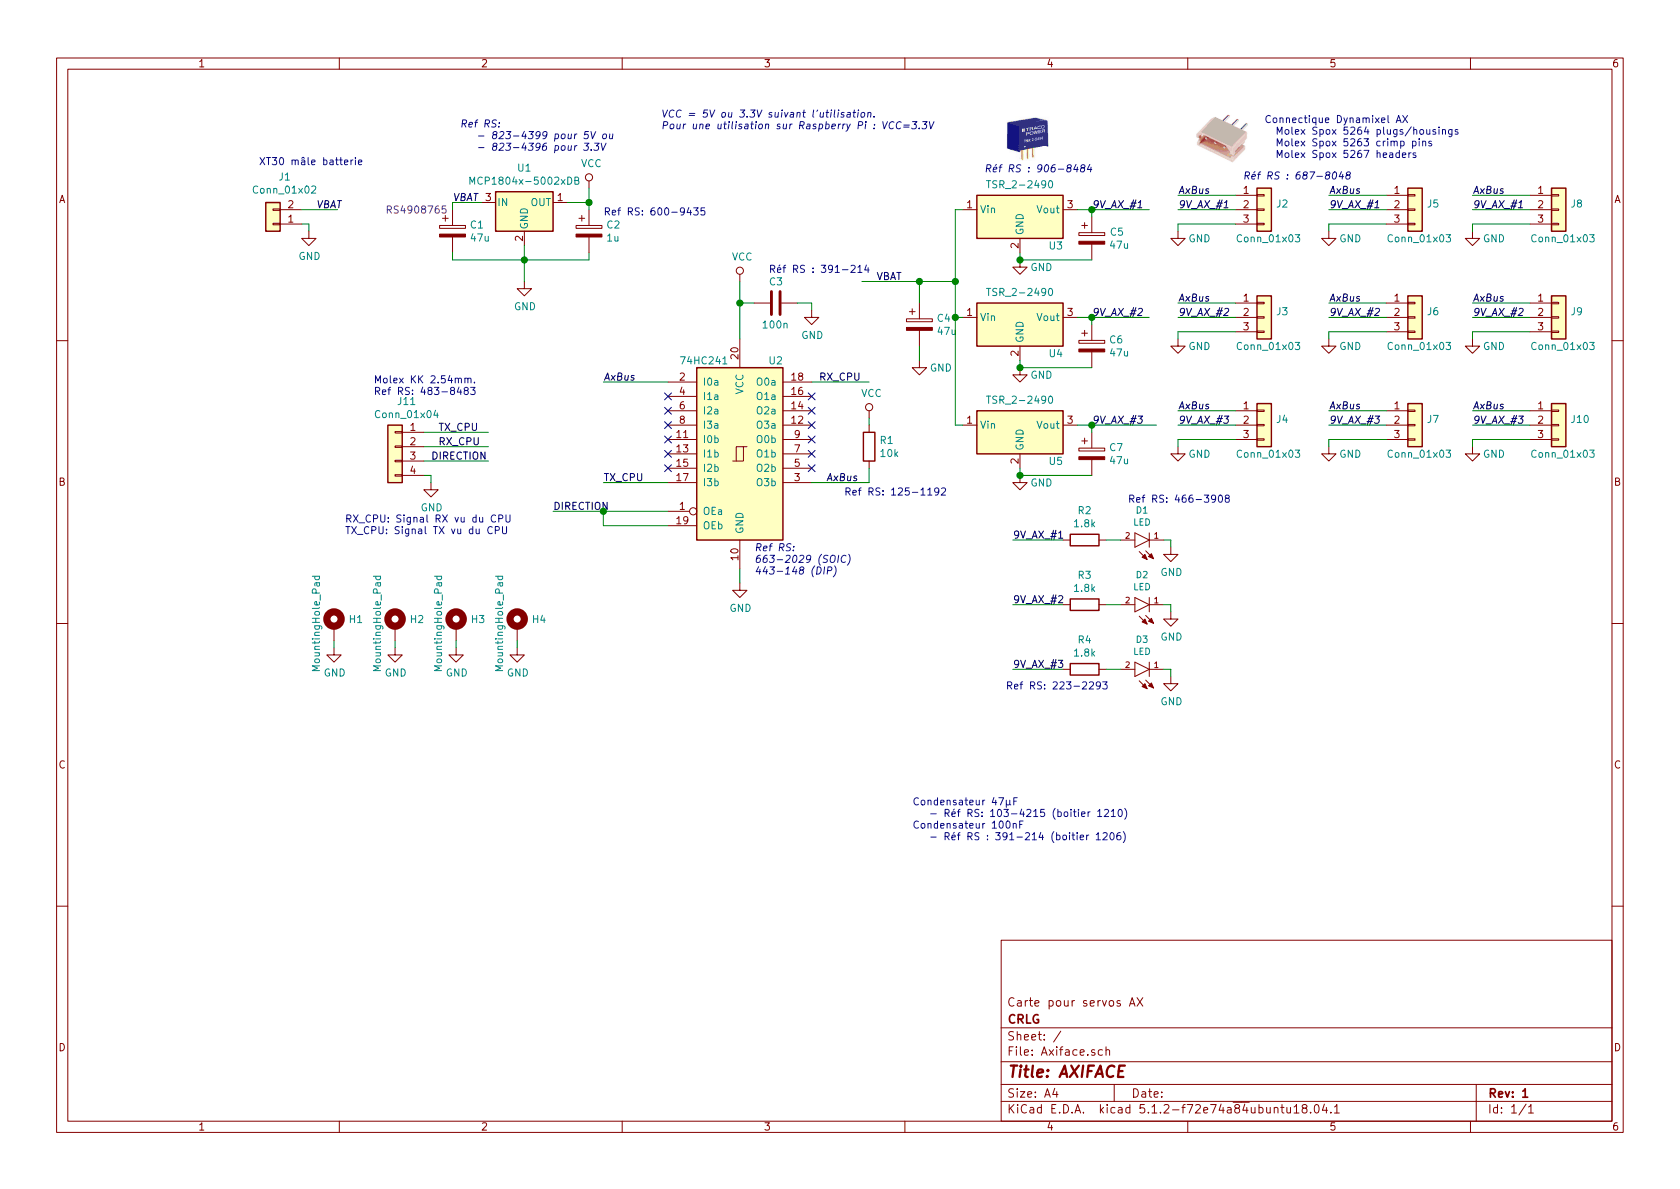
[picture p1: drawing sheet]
EESchema Schematic File Version 4
LIBS:Axiface-cache
EELAYER 29 0
EELAYER END
$Descr A4 11693 8268
encoding utf-8
Sheet 1 1
Title "AXIFACE"
Date ""
Rev "1"
Comp "CRLG"
Comment1 "Carte pour servos AX"
Comment2 ""
Comment3 ""
Comment4 ""
$EndDescr
$Comp
L CRLG_Logic:74HC241 U2
U 1 1
P 5150 3150
F 0 "U2" H 5400 3800 50  0000 C CNN
F 1 "74HC241" H 4900 3800 50  0000 C CNN
F 2 "Package_SO:SOIC-20W_7.5x12.8mm_P1.27mm" H 5150 3150 50  0001 C CNN
F 3 "" H 5150 3150 50  0001 C CNN
	1    5150 3150
	1    0    0    -1  
$EndComp
$Comp
L CRLG-Passive:C C3
U 1 1
P 5400 2100
F 0 "C3" V 5250 2050 50  0000 L CNN
F 1 "100n" V 5550 2000 50  0000 L CNN
F 2 "Capacitor_SMD:C_1206_3216Metric" H 5438 1950 50  0001 C CNN
F 3 "" H 5400 2100 50  0001 C CNN
	1    5400 2100
	0    1    1    0   
$EndComp
$Comp
L CRLG_Regulators:MCP1804x-5002xDB U1
U 1 1
P 3650 1400
F 0 "U1" H 3650 1642 50  0000 C CNN
F 1 "MCP1804x-5002xDB" H 3650 1551 50  0000 C CNN
F 2 "Package_TO_SOT_SMD:SOT-223-3_TabPin2" H 3650 1600 50  0001 C CNN
F 3 "http://ww1.microchip.com/downloads/en/DeviceDoc/20002200D.pdf" H 3650 1400 50  0001 C CNN
	1    3650 1400
	1    0    0    -1  
$EndComp
$Comp
L power:VCC #PWR0101
U 1 1
P 4100 1300
F 0 "#PWR0101" H 4100 1150 50  0001 C CNN
F 1 "VCC" H 4117 1473 50  0000 C CNN
F 2 "" H 4100 1300 50  0001 C CNN
F 3 "" H 4100 1300 50  0001 C CNN
	1    4100 1300
	1    0    0    -1  
$EndComp
Wire Wire Line
	3950 1400 4100 1400
Wire Wire Line
	4100 1400 4100 1300
$Comp
L power:VCC #PWR0102
U 1 1
P 5150 1950
F 0 "#PWR0102" H 5150 1800 50  0001 C CNN
F 1 "VCC" H 5167 2123 50  0000 C CNN
F 2 "" H 5150 1950 50  0001 C CNN
F 3 "" H 5150 1950 50  0001 C CNN
	1    5150 1950
	1    0    0    -1  
$EndComp
Wire Wire Line
	5150 2350 5150 2100
$Comp
L power:GND #PWR0103
U 1 1
P 5650 2150
F 0 "#PWR0103" H 5650 1900 50  0001 C CNN
F 1 "GND" H 5655 1977 50  0000 C CNN
F 2 "" H 5650 2150 50  0001 C CNN
F 3 "" H 5650 2150 50  0001 C CNN
	1    5650 2150
	1    0    0    -1  
$EndComp
Wire Wire Line
	5250 2100 5150 2100
Connection ~ 5150 2100
Wire Wire Line
	5150 2100 5150 1950
Wire Wire Line
	5550 2100 5650 2100
Wire Wire Line
	5650 2100 5650 2150
$Comp
L power:GND #PWR0104
U 1 1
P 3650 1950
F 0 "#PWR0104" H 3650 1700 50  0001 C CNN
F 1 "GND" H 3655 1777 50  0000 C CNN
F 2 "" H 3650 1950 50  0001 C CNN
F 3 "" H 3650 1950 50  0001 C CNN
	1    3650 1950
	1    0    0    -1  
$EndComp
$Comp
L CRLG-Passive:CP C2
U 1 1
P 4100 1600
F 0 "C2" H 4218 1646 50  0000 L CNN
F 1 "1u" H 4218 1555 50  0000 L CNN
F 2 "Capacitor_SMD:C_1206_3216Metric" H 4138 1450 50  0001 C CNN
F 3 "" H 4100 1600 50  0001 C CNN
	1    4100 1600
	1    0    0    -1  
$EndComp
$Comp
L CRLG-Passive:CP C1
U 1 1
P 3150 1600
F 0 "C1" H 3268 1646 50  0000 L CNN
F 1 "47u" H 3268 1555 50  0000 L CNN
F 2 "Capacitor_SMD:C_1210_3225Metric" H 3188 1450 50  0001 C CNN
F 3 "" H 3150 1600 50  0001 C CNN
F 4 "RS4908765" H 2900 1750 50  0000 C CNN "Supplier & Ref"
	1    3150 1600
	1    0    0    -1  
$EndComp
Wire Wire Line
	4100 1450 4100 1400
Connection ~ 4100 1400
Wire Wire Line
	3150 1450 3150 1400
Wire Wire Line
	3150 1400 3350 1400
Wire Wire Line
	3650 1700 3650 1800
Wire Wire Line
	3150 1750 3150 1800
Wire Wire Line
	3150 1800 3650 1800
Connection ~ 3650 1800
Wire Wire Line
	3650 1800 3650 1950
Wire Wire Line
	3650 1800 4100 1800
Wire Wire Line
	4100 1800 4100 1750
$Comp
L power:GND #PWR0105
U 1 1
P 5150 4050
F 0 "#PWR0105" H 5150 3800 50  0001 C CNN
F 1 "GND" H 5155 3877 50  0000 C CNN
F 2 "" H 5150 4050 50  0001 C CNN
F 3 "" H 5150 4050 50  0001 C CNN
	1    5150 4050
	1    0    0    -1  
$EndComp
Wire Wire Line
	5150 4050 5150 3950
NoConn ~ 4650 2750
NoConn ~ 4650 2850
NoConn ~ 4650 2950
NoConn ~ 4650 3050
NoConn ~ 4650 3150
NoConn ~ 4650 3250
NoConn ~ 5650 3250
NoConn ~ 5650 3150
NoConn ~ 5650 3050
NoConn ~ 5650 2950
NoConn ~ 5650 2850
$Comp
L CRLG-Connectors:Conn_01x02 J1
U 1 1
P 1900 1550
F 0 "J1" H 1818 1225 50  0000 C CNN
F 1 "Conn_01x02" H 1818 1316 50  0000 C CNN
F 2 "XT30:AMASS_XT30UPB-F_1x02_P5.0mm_Vertical" H 1900 1550 50  0001 C CNN
F 3 "" H 1900 1550 50  0001 C CNN
	1    1900 1550
	-1   0    0    1   
$EndComp
Text Notes 1800 1150 0    50   ~ 0
XT30 mâle batterie
Text Notes 3200 1050 0    50   Italic 0
Ref RS:  \n   - 823-4399 pour 5V ou\n   - 823-4396 pour 3.3V\n
Text Notes 5250 4000 0    50   Italic 0
Ref RS: \n663-2029 (SOIC) \n443-148 (DIP)
$Comp
L power:GND #PWR0106
U 1 1
P 2150 1600
F 0 "#PWR0106" H 2150 1350 50  0001 C CNN
F 1 "GND" H 2155 1427 50  0000 C CNN
F 2 "" H 2150 1600 50  0001 C CNN
F 3 "" H 2150 1600 50  0001 C CNN
	1    2150 1600
	1    0    0    -1  
$EndComp
Wire Wire Line
	2100 1550 2150 1550
Wire Wire Line
	2150 1550 2150 1600
Wire Wire Line
	2100 1450 2350 1450
Text Label 2200 1450 0    50   Italic 0
VBAT
Text Label 3150 1400 0    50   Italic 0
VBAT
$Comp
L CRLG_Regulators:TSR_2-2490 U3
U 1 1
P 7100 1550
F 0 "U3" H 7350 1400 50  0000 C CNN
F 1 "TSR_2-2490" H 7100 1826 50  0000 C CNN
F 2 "Convert_DCDC:Converter_DCDC_TRACO_TSR-2_THT" H 7100 1400 50  0001 L CIN
F 3 "http://www.tracopower.com/products/tsr1.pdf" H 7100 1550 50  0001 C CNN
	1    7100 1550
	1    0    0    -1  
$EndComp
$Comp
L CRLG_Regulators:TSR_2-2490 U4
U 1 1
P 7100 2300
F 0 "U4" H 7350 2150 50  0000 C CNN
F 1 "TSR_2-2490" H 7100 2576 50  0000 C CNN
F 2 "Convert_DCDC:Converter_DCDC_TRACO_TSR-2_THT" H 7100 2150 50  0001 L CIN
F 3 "http://www.tracopower.com/products/tsr1.pdf" H 7100 2300 50  0001 C CNN
	1    7100 2300
	1    0    0    -1  
$EndComp
$Comp
L CRLG_Regulators:TSR_2-2490 U5
U 1 1
P 7100 3050
F 0 "U5" H 7350 2900 50  0000 C CNN
F 1 "TSR_2-2490" H 7100 3326 50  0000 C CNN
F 2 "Convert_DCDC:Converter_DCDC_TRACO_TSR-2_THT" H 7100 2900 50  0001 L CIN
F 3 "http://www.tracopower.com/products/tsr1.pdf" H 7100 3050 50  0001 C CNN
	1    7100 3050
	1    0    0    -1  
$EndComp
$Comp
L power:GND #PWR0107
U 1 1
P 7100 1800
F 0 "#PWR0107" H 7100 1550 50  0001 C CNN
F 1 "GND" H 7250 1750 50  0000 C CNN
F 2 "" H 7100 1800 50  0001 C CNN
F 3 "" H 7100 1800 50  0001 C CNN
	1    7100 1800
	1    0    0    -1  
$EndComp
Wire Wire Line
	7100 1750 7100 1800
$Comp
L power:GND #PWR0108
U 1 1
P 7100 2550
F 0 "#PWR0108" H 7100 2300 50  0001 C CNN
F 1 "GND" H 7250 2500 50  0000 C CNN
F 2 "" H 7100 2550 50  0001 C CNN
F 3 "" H 7100 2550 50  0001 C CNN
	1    7100 2550
	1    0    0    -1  
$EndComp
$Comp
L power:GND #PWR0109
U 1 1
P 7100 3300
F 0 "#PWR0109" H 7100 3050 50  0001 C CNN
F 1 "GND" H 7250 3250 50  0000 C CNN
F 2 "" H 7100 3300 50  0001 C CNN
F 3 "" H 7100 3300 50  0001 C CNN
	1    7100 3300
	1    0    0    -1  
$EndComp
Wire Wire Line
	7100 2500 7100 2550
Wire Wire Line
	7100 3300 7100 3250
$Comp
L CRLG-Passive:CP C4
U 1 1
P 6400 2250
F 0 "C4" H 6518 2296 50  0000 L CNN
F 1 "47u" H 6518 2205 50  0000 L CNN
F 2 "Capacitor_SMD:C_1210_3225Metric" H 6438 2100 50  0001 C CNN
F 3 "" H 6400 2250 50  0001 C CNN
F 4 "RS4908765" H 6400 2250 50  0001 C CNN "Supplier & Ref"
	1    6400 2250
	1    0    0    -1  
$EndComp
Wire Wire Line
	6400 2100 6400 1950
$Comp
L power:GND #PWR0110
U 1 1
P 6400 2500
F 0 "#PWR0110" H 6400 2250 50  0001 C CNN
F 1 "GND" H 6550 2450 50  0000 C CNN
F 2 "" H 6400 2500 50  0001 C CNN
F 3 "" H 6400 2500 50  0001 C CNN
	1    6400 2500
	1    0    0    -1  
$EndComp
Wire Wire Line
	6400 2500 6400 2400
$Comp
L CRLG-Passive:R R1
U 1 1
P 6050 3100
F 0 "R1" H 6120 3146 50  0000 L CNN
F 1 "10k" H 6120 3055 50  0000 L CNN
F 2 "Resistor_SMD:R_1206_3216Metric" V 5980 3100 50  0001 C CNN
F 3 "~" H 6050 3100 50  0001 C CNN
	1    6050 3100
	1    0    0    -1  
$EndComp
Wire Wire Line
	5650 3350 6050 3350
Wire Wire Line
	4650 2650 4200 2650
Text Label 5750 3350 0    50   Italic 0
AxBus
Text Label 4200 2650 0    50   Italic 0
AxBus
Text Notes 4600 900  0    50   Italic 0
VCC = 5V ou 3.3V suivant l'utilisation.\nPour une utilisation sur Raspberry Pi : VCC=3.3V
Wire Wire Line
	6050 3250 6050 3350
$Comp
L power:VCC #PWR0111
U 1 1
P 6050 2900
F 0 "#PWR0111" H 6050 2750 50  0001 C CNN
F 1 "VCC" H 6067 3073 50  0000 C CNN
F 2 "" H 6050 2900 50  0001 C CNN
F 3 "" H 6050 2900 50  0001 C CNN
	1    6050 2900
	1    0    0    -1  
$EndComp
Wire Wire Line
	6050 2900 6050 2950
Wire Wire Line
	5650 2650 6050 2650
Wire Wire Line
	4650 3550 4200 3550
Wire Wire Line
	4650 3650 4200 3650
Wire Wire Line
	4650 3350 4200 3350
Text Notes 8800 1100 0    50   ~ 0
Connectique Dynamixel AX\n  Molex Spox 5264 plugs/housings\n  Molex Spox 5263 crimp pins\n  Molex Spox 5267 headers
Text Notes 8650 1250 0    50   Italic 0
Réf RS : 687-8048
$Comp
L CRLG-Connectors:Conn_01x03 J2
U 1 1
P 8800 1450
F 0 "J2" H 8880 1492 50  0000 L CNN
F 1 "Conn_01x03" H 8600 1250 50  0000 L CNN
F 2 "Dynamixel_AX:Molex_SPOX_5267-03A_1x03_P2.50mm_Vertical" H 8800 1450 50  0001 C CNN
F 3 "" H 8800 1450 50  0001 C CNN
	1    8800 1450
	1    0    0    -1  
$EndComp
Wire Wire Line
	7500 1450 7600 1450
Text Label 7600 1450 0    50   Italic 0
9V_AX_#1
Wire Wire Line
	7500 2200 7600 2200
Wire Wire Line
	7500 2950 7600 2950
$Comp
L CRLG-Connectors:Conn_01x03 J5
U 1 1
P 9850 1450
F 0 "J5" H 9930 1492 50  0000 L CNN
F 1 "Conn_01x03" H 9650 1250 50  0000 L CNN
F 2 "Dynamixel_AX:Molex_SPOX_5267-03A_1x03_P2.50mm_Vertical" H 9850 1450 50  0001 C CNN
F 3 "" H 9850 1450 50  0001 C CNN
	1    9850 1450
	1    0    0    -1  
$EndComp
$Comp
L CRLG-Connectors:Conn_01x03 J8
U 1 1
P 10850 1450
F 0 "J8" H 10930 1492 50  0000 L CNN
F 1 "Conn_01x03" H 10650 1250 50  0000 L CNN
F 2 "Dynamixel_AX:Molex_SPOX_5267-03A_1x03_P2.50mm_Vertical" H 10850 1450 50  0001 C CNN
F 3 "" H 10850 1450 50  0001 C CNN
	1    10850 1450
	1    0    0    -1  
$EndComp
$Comp
L CRLG-Connectors:Conn_01x03 J3
U 1 1
P 8800 2200
F 0 "J3" H 8880 2242 50  0000 L CNN
F 1 "Conn_01x03" H 8600 2000 50  0000 L CNN
F 2 "Dynamixel_AX:Molex_SPOX_5267-03A_1x03_P2.50mm_Vertical" H 8800 2200 50  0001 C CNN
F 3 "" H 8800 2200 50  0001 C CNN
	1    8800 2200
	1    0    0    -1  
$EndComp
$Comp
L CRLG-Connectors:Conn_01x03 J6
U 1 1
P 9850 2200
F 0 "J6" H 9930 2242 50  0000 L CNN
F 1 "Conn_01x03" H 9650 2000 50  0000 L CNN
F 2 "Dynamixel_AX:Molex_SPOX_5267-03A_1x03_P2.50mm_Vertical" H 9850 2200 50  0001 C CNN
F 3 "" H 9850 2200 50  0001 C CNN
	1    9850 2200
	1    0    0    -1  
$EndComp
$Comp
L CRLG-Connectors:Conn_01x03 J9
U 1 1
P 10850 2200
F 0 "J9" H 10930 2242 50  0000 L CNN
F 1 "Conn_01x03" H 10650 2000 50  0000 L CNN
F 2 "Dynamixel_AX:Molex_SPOX_5267-03A_1x03_P2.50mm_Vertical" H 10850 2200 50  0001 C CNN
F 3 "" H 10850 2200 50  0001 C CNN
	1    10850 2200
	1    0    0    -1  
$EndComp
$Comp
L CRLG-Connectors:Conn_01x03 J4
U 1 1
P 8800 2950
F 0 "J4" H 8880 2992 50  0000 L CNN
F 1 "Conn_01x03" H 8600 2750 50  0000 L CNN
F 2 "Dynamixel_AX:Molex_SPOX_5267-03A_1x03_P2.50mm_Vertical" H 8800 2950 50  0001 C CNN
F 3 "" H 8800 2950 50  0001 C CNN
	1    8800 2950
	1    0    0    -1  
$EndComp
$Comp
L CRLG-Connectors:Conn_01x03 J7
U 1 1
P 9850 2950
F 0 "J7" H 9930 2992 50  0000 L CNN
F 1 "Conn_01x03" H 9650 2750 50  0000 L CNN
F 2 "Dynamixel_AX:Molex_SPOX_5267-03A_1x03_P2.50mm_Vertical" H 9850 2950 50  0001 C CNN
F 3 "" H 9850 2950 50  0001 C CNN
	1    9850 2950
	1    0    0    -1  
$EndComp
$Comp
L CRLG-Connectors:Conn_01x03 J10
U 1 1
P 10850 2950
F 0 "J10" H 10930 2992 50  0000 L CNN
F 1 "Conn_01x03" H 10650 2750 50  0000 L CNN
F 2 "Dynamixel_AX:Molex_SPOX_5267-03A_1x03_P2.50mm_Vertical" H 10850 2950 50  0001 C CNN
F 3 "" H 10850 2950 50  0001 C CNN
	1    10850 2950
	1    0    0    -1  
$EndComp
Text Label 7600 2200 0    50   Italic 0
9V_AX_#2
Text Label 7600 2950 0    50   Italic 0
9V_AX_#3
Text Notes 6850 1200 0    50   Italic 0
Réf RS : 906-8484
$Comp
L CRLG-Passive:CP C5
U 1 1
P 7600 1650
F 0 "C5" H 7718 1696 50  0000 L CNN
F 1 "47u" H 7718 1605 50  0000 L CNN
F 2 "Capacitor_SMD:C_1210_3225Metric" H 7638 1500 50  0001 C CNN
F 3 "" H 7600 1650 50  0001 C CNN
F 4 "RS4908765" H 7600 1650 50  0001 C CNN "Supplier & Ref"
	1    7600 1650
	1    0    0    -1  
$EndComp
$Comp
L CRLG-Passive:CP C6
U 1 1
P 7600 2400
F 0 "C6" H 7718 2446 50  0000 L CNN
F 1 "47u" H 7718 2355 50  0000 L CNN
F 2 "Capacitor_SMD:C_1210_3225Metric" H 7638 2250 50  0001 C CNN
F 3 "" H 7600 2400 50  0001 C CNN
F 4 "RS4908765" H 7600 2400 50  0001 C CNN "Supplier & Ref"
	1    7600 2400
	1    0    0    -1  
$EndComp
$Comp
L CRLG-Passive:CP C7
U 1 1
P 7600 3150
F 0 "C7" H 7718 3196 50  0000 L CNN
F 1 "47u" H 7718 3105 50  0000 L CNN
F 2 "Capacitor_SMD:C_1210_3225Metric" H 7638 3000 50  0001 C CNN
F 3 "" H 7600 3150 50  0001 C CNN
F 4 "RS4908765" H 7600 3150 50  0001 C CNN "Supplier & Ref"
	1    7600 3150
	1    0    0    -1  
$EndComp
Wire Wire Line
	7600 1800 7100 1800
Connection ~ 7100 1800
Wire Wire Line
	7600 2550 7100 2550
Connection ~ 7100 2550
Wire Wire Line
	7600 3300 7100 3300
Connection ~ 7100 3300
Wire Wire Line
	7600 3000 7600 2950
Connection ~ 7600 2950
Wire Wire Line
	7600 2950 8050 2950
Wire Wire Line
	7600 2250 7600 2200
Connection ~ 7600 2200
Wire Wire Line
	7600 2200 8000 2200
Wire Wire Line
	7600 1500 7600 1450
Connection ~ 7600 1450
Wire Wire Line
	7600 1450 8000 1450
$Comp
L CRLG-Passive:R R2
U 1 1
P 7550 3750
F 0 "R2" V 7343 3750 50  0000 C CNN
F 1 "1.8k" V 7434 3750 50  0000 C CNN
F 2 "Resistor_SMD:R_1206_3216Metric" V 7480 3750 50  0001 C CNN
F 3 "~" H 7550 3750 50  0001 C CNN
	1    7550 3750
	0    1    1    0   
$EndComp
Wire Wire Line
	7400 3750 7050 3750
Text Label 7050 3750 0    50   ~ 0
9V_AX_#1
$Comp
L power:GND #PWR0112
U 1 1
P 8150 3800
F 0 "#PWR0112" H 8150 3550 50  0001 C CNN
F 1 "GND" H 8155 3627 50  0000 C CNN
F 2 "" H 8150 3800 50  0001 C CNN
F 3 "" H 8150 3800 50  0001 C CNN
	1    8150 3800
	1    0    0    -1  
$EndComp
Wire Wire Line
	8150 3750 8150 3800
$Comp
L CRLG-Passive:R R3
U 1 1
P 7550 4200
F 0 "R3" V 7343 4200 50  0000 C CNN
F 1 "1.8k" V 7434 4200 50  0000 C CNN
F 2 "Resistor_SMD:R_1206_3216Metric" V 7480 4200 50  0001 C CNN
F 3 "~" H 7550 4200 50  0001 C CNN
	1    7550 4200
	0    1    1    0   
$EndComp
Wire Wire Line
	7400 4200 7050 4200
Text Label 7050 4200 0    50   ~ 0
9V_AX_#2
$Comp
L power:GND #PWR0113
U 1 1
P 8150 4250
F 0 "#PWR0113" H 8150 4000 50  0001 C CNN
F 1 "GND" H 8155 4077 50  0000 C CNN
F 2 "" H 8150 4250 50  0001 C CNN
F 3 "" H 8150 4250 50  0001 C CNN
	1    8150 4250
	1    0    0    -1  
$EndComp
Wire Wire Line
	8150 4200 8150 4250
$Comp
L CRLG-Passive:R R4
U 1 1
P 7550 4650
F 0 "R4" V 7343 4650 50  0000 C CNN
F 1 "1.8k" V 7434 4650 50  0000 C CNN
F 2 "Resistor_SMD:R_1206_3216Metric" V 7480 4650 50  0001 C CNN
F 3 "~" H 7550 4650 50  0001 C CNN
	1    7550 4650
	0    1    1    0   
$EndComp
Wire Wire Line
	7400 4650 7050 4650
Text Label 7050 4650 0    50   ~ 0
9V_AX_#3
$Comp
L power:GND #PWR0114
U 1 1
P 8150 4700
F 0 "#PWR0114" H 8150 4450 50  0001 C CNN
F 1 "GND" H 8155 4527 50  0000 C CNN
F 2 "" H 8150 4700 50  0001 C CNN
F 3 "" H 8150 4700 50  0001 C CNN
	1    8150 4700
	1    0    0    -1  
$EndComp
Wire Wire Line
	8150 4650 8150 4700
Wire Wire Line
	6000 1950 6400 1950
Text Label 6100 1950 0    50   ~ 0
VBAT
Text Notes 6350 5850 0    50   ~ 0
Condensateur 47µF\n   - Réf RS: 103-4215 (boitier 1210)\nCondensateur 100nF\n   - Réf RS : 391-214 (boitier 1206)
Text Notes 4200 1500 0    50   ~ 0
Ref RS: 600-9435
Text Notes 5350 1900 0    50   ~ 0
Réf RS : 391-214
Text Notes 7850 3500 0    50   ~ 0
Ref RS: 466-3908
$Comp
L CRLG-Connectors:Conn_01x04 J11
U 1 1
P 2750 3100
F 0 "J11" H 2668 3417 50  0000 C CNN
F 1 "Conn_01x04" H 2668 3326 50  0000 C CNN
F 2 "Connector_Molex:Molex_KK-254_AE-6410-04A_1x04_P2.54mm_Vertical" H 2750 3100 50  0001 C CNN
F 3 "" H 2750 3100 50  0001 C CNN
	1    2750 3100
	-1   0    0    -1  
$EndComp
Wire Wire Line
	2950 3000 3400 3000
Wire Wire Line
	2950 3100 3400 3100
Wire Wire Line
	2950 3200 3400 3200
$Comp
L power:GND #PWR01
U 1 1
P 3000 3350
F 0 "#PWR01" H 3000 3100 50  0001 C CNN
F 1 "GND" H 3005 3177 50  0000 C CNN
F 2 "" H 3000 3350 50  0001 C CNN
F 3 "" H 3000 3350 50  0001 C CNN
	1    3000 3350
	1    0    0    -1  
$EndComp
Wire Wire Line
	2950 3300 3000 3300
Wire Wire Line
	3000 3300 3000 3350
Text Label 3050 3000 0    50   ~ 0
TX_CPU
Text Label 3000 3200 0    50   ~ 0
DIRECTION
Text Label 3050 3100 0    50   ~ 0
RX_CPU
Text Notes 2400 3800 0    50   ~ 0
RX_CPU: Signal RX vu du CPU\nTX_CPU: Signal TX vu du CPU\n\n
Wire Wire Line
	4200 3550 4200 3650
Wire Wire Line
	4200 3550 3850 3550
Connection ~ 4200 3550
Text Label 3850 3550 0    50   ~ 0
DIRECTION
Text Label 5700 2650 0    50   ~ 0
RX_CPU
Text Label 4200 3350 0    50   ~ 0
TX_CPU
Text Notes 2600 2750 0    50   ~ 0
Molex KK 2.54mm.\nRef RS: 483-8483
Wire Wire Line
	8600 1350 8200 1350
Wire Wire Line
	8200 1450 8600 1450
Wire Wire Line
	8600 1550 8200 1550
Wire Wire Line
	9650 1350 9250 1350
Wire Wire Line
	9250 1450 9650 1450
Wire Wire Line
	9650 1550 9250 1550
Wire Wire Line
	10650 1350 10250 1350
Wire Wire Line
	10250 1450 10650 1450
Wire Wire Line
	10650 1550 10250 1550
Wire Wire Line
	8600 2100 8200 2100
Wire Wire Line
	8200 2200 8600 2200
Wire Wire Line
	8600 2300 8200 2300
Wire Wire Line
	8600 2850 8200 2850
Wire Wire Line
	8200 2950 8600 2950
Wire Wire Line
	8600 3050 8200 3050
Wire Wire Line
	9650 2100 9250 2100
Wire Wire Line
	9250 2200 9650 2200
Wire Wire Line
	9650 2300 9250 2300
Wire Wire Line
	9650 2850 9250 2850
Wire Wire Line
	9250 2950 9650 2950
Wire Wire Line
	9650 3050 9250 3050
Wire Wire Line
	10650 2100 10250 2100
Wire Wire Line
	10250 2200 10650 2200
Wire Wire Line
	10650 2300 10250 2300
Wire Wire Line
	10650 2850 10250 2850
Wire Wire Line
	10250 2950 10650 2950
Wire Wire Line
	10650 3050 10250 3050
Text Label 8200 1450 0    50   Italic 0
9V_AX_#1
Text Label 9250 1450 0    50   Italic 0
9V_AX_#1
Text Label 10250 1450 0    50   Italic 0
9V_AX_#1
Text Label 8200 1350 0    50   Italic 0
AxBus
Text Label 8200 2100 0    50   Italic 0
AxBus
Text Label 8200 2850 0    50   Italic 0
AxBus
Text Label 9250 2850 0    50   Italic 0
AxBus
Text Label 9250 2100 0    50   Italic 0
AxBus
Text Label 9250 1350 0    50   Italic 0
AxBus
Text Label 10250 1350 0    50   Italic 0
AxBus
Text Label 10250 2100 0    50   Italic 0
AxBus
Text Label 10250 2850 0    50   Italic 0
AxBus
Text Label 8200 2200 0    50   Italic 0
9V_AX_#2
Text Label 9250 2200 0    50   Italic 0
9V_AX_#2
Text Label 10250 2200 0    50   Italic 0
9V_AX_#2
Text Label 8200 2950 0    50   Italic 0
9V_AX_#3
Text Label 9250 2950 0    50   Italic 0
9V_AX_#3
Text Label 10250 2950 0    50   Italic 0
9V_AX_#3
$Comp
L power:GND #PWR02
U 1 1
P 8200 1600
F 0 "#PWR02" H 8200 1350 50  0001 C CNN
F 1 "GND" H 8350 1550 50  0000 C CNN
F 2 "" H 8200 1600 50  0001 C CNN
F 3 "" H 8200 1600 50  0001 C CNN
	1    8200 1600
	1    0    0    -1  
$EndComp
$Comp
L power:GND #PWR05
U 1 1
P 9250 1600
F 0 "#PWR05" H 9250 1350 50  0001 C CNN
F 1 "GND" H 9400 1550 50  0000 C CNN
F 2 "" H 9250 1600 50  0001 C CNN
F 3 "" H 9250 1600 50  0001 C CNN
	1    9250 1600
	1    0    0    -1  
$EndComp
$Comp
L power:GND #PWR08
U 1 1
P 10250 1600
F 0 "#PWR08" H 10250 1350 50  0001 C CNN
F 1 "GND" H 10400 1550 50  0000 C CNN
F 2 "" H 10250 1600 50  0001 C CNN
F 3 "" H 10250 1600 50  0001 C CNN
	1    10250 1600
	1    0    0    -1  
$EndComp
$Comp
L power:GND #PWR09
U 1 1
P 10250 2350
F 0 "#PWR09" H 10250 2100 50  0001 C CNN
F 1 "GND" H 10400 2300 50  0000 C CNN
F 2 "" H 10250 2350 50  0001 C CNN
F 3 "" H 10250 2350 50  0001 C CNN
	1    10250 2350
	1    0    0    -1  
$EndComp
$Comp
L power:GND #PWR06
U 1 1
P 9250 2350
F 0 "#PWR06" H 9250 2100 50  0001 C CNN
F 1 "GND" H 9400 2300 50  0000 C CNN
F 2 "" H 9250 2350 50  0001 C CNN
F 3 "" H 9250 2350 50  0001 C CNN
	1    9250 2350
	1    0    0    -1  
$EndComp
$Comp
L power:GND #PWR03
U 1 1
P 8200 2350
F 0 "#PWR03" H 8200 2100 50  0001 C CNN
F 1 "GND" H 8350 2300 50  0000 C CNN
F 2 "" H 8200 2350 50  0001 C CNN
F 3 "" H 8200 2350 50  0001 C CNN
	1    8200 2350
	1    0    0    -1  
$EndComp
$Comp
L power:GND #PWR04
U 1 1
P 8200 3100
F 0 "#PWR04" H 8200 2850 50  0001 C CNN
F 1 "GND" H 8350 3050 50  0000 C CNN
F 2 "" H 8200 3100 50  0001 C CNN
F 3 "" H 8200 3100 50  0001 C CNN
	1    8200 3100
	1    0    0    -1  
$EndComp
$Comp
L power:GND #PWR07
U 1 1
P 9250 3100
F 0 "#PWR07" H 9250 2850 50  0001 C CNN
F 1 "GND" H 9400 3050 50  0000 C CNN
F 2 "" H 9250 3100 50  0001 C CNN
F 3 "" H 9250 3100 50  0001 C CNN
	1    9250 3100
	1    0    0    -1  
$EndComp
$Comp
L power:GND #PWR010
U 1 1
P 10250 3100
F 0 "#PWR010" H 10250 2850 50  0001 C CNN
F 1 "GND" H 10400 3050 50  0000 C CNN
F 2 "" H 10250 3100 50  0001 C CNN
F 3 "" H 10250 3100 50  0001 C CNN
	1    10250 3100
	1    0    0    -1  
$EndComp
Wire Wire Line
	8200 1550 8200 1600
Wire Wire Line
	9250 1550 9250 1600
Wire Wire Line
	10250 1550 10250 1600
Wire Wire Line
	10250 2300 10250 2350
Wire Wire Line
	9250 2300 9250 2350
Wire Wire Line
	8200 2300 8200 2350
Wire Wire Line
	8200 3050 8200 3100
Wire Wire Line
	9250 3050 9250 3100
Wire Wire Line
	10250 3050 10250 3100
Wire Wire Line
	6700 2200 6650 2200
Wire Wire Line
	6650 2200 6650 2950
Wire Wire Line
	6650 2950 6700 2950
Connection ~ 6650 2200
Wire Wire Line
	6400 1950 6650 1950
Connection ~ 6400 1950
Wire Wire Line
	6650 1950 6650 2200
NoConn ~ 5650 2750
Wire Wire Line
	6700 1450 6650 1450
Wire Wire Line
	6650 1450 6650 1950
Connection ~ 6650 1950
$Comp
L CRLG-Passive:LED D1
U 1 1
P 7900 3750
F 0 "D1" V 8104 3700 45  0000 C CNN
F 1 "LED" V 8020 3700 45  0000 C CNN
F 2 "LED_SMD:LED_1206_3216Metric" V 7700 3750 20  0001 C CNN
F 3 "" H 7900 3750 50  0001 C CNN
	1    7900 3750
	0    -1   -1   0   
$EndComp
$Comp
L CRLG-Passive:LED D2
U 1 1
P 7900 4200
F 0 "D2" V 8104 4150 45  0000 C CNN
F 1 "LED" V 8020 4150 45  0000 C CNN
F 2 "LED_SMD:LED_1206_3216Metric" V 7700 4200 20  0001 C CNN
F 3 "" H 7900 4200 50  0001 C CNN
	1    7900 4200
	0    -1   -1   0   
$EndComp
$Comp
L CRLG-Passive:LED D3
U 1 1
P 7900 4650
F 0 "D3" V 8104 4600 45  0000 C CNN
F 1 "LED" V 8020 4600 45  0000 C CNN
F 2 "LED_SMD:LED_1206_3216Metric" V 7700 4650 20  0001 C CNN
F 3 "" H 7900 4650 50  0001 C CNN
	1    7900 4650
	0    -1   -1   0   
$EndComp
Wire Wire Line
	7700 3750 7800 3750
Wire Wire Line
	8100 3750 8150 3750
Wire Wire Line
	8150 4200 8100 4200
Wire Wire Line
	7700 4200 7800 4200
Wire Wire Line
	7700 4650 7800 4650
Wire Wire Line
	8100 4650 8150 4650
$Comp
L Mechanical:MountingHole_Pad H1
U 1 1
P 2325 4350
F 0 "H1" H 2425 4399 50  0000 L CNN
F 1 "MountingHole_Pad" V 2200 4025 50  0000 L CNN
F 2 "MountingHole:MountingHole_2.7mm_M2.5_Pad" H 2325 4350 50  0001 C CNN
F 3 "~" H 2325 4350 50  0001 C CNN
	1    2325 4350
	1    0    0    -1  
$EndComp
$Comp
L Mechanical:MountingHole_Pad H2
U 1 1
P 2750 4350
F 0 "H2" H 2850 4399 50  0000 L CNN
F 1 "MountingHole_Pad" V 2625 4025 50  0000 L CNN
F 2 "MountingHole:MountingHole_2.7mm_M2.5_Pad" H 2750 4350 50  0001 C CNN
F 3 "~" H 2750 4350 50  0001 C CNN
	1    2750 4350
	1    0    0    -1  
$EndComp
$Comp
L Mechanical:MountingHole_Pad H3
U 1 1
P 3175 4350
F 0 "H3" H 3275 4399 50  0000 L CNN
F 1 "MountingHole_Pad" V 3050 4025 50  0000 L CNN
F 2 "MountingHole:MountingHole_2.7mm_M2.5_Pad" H 3175 4350 50  0001 C CNN
F 3 "~" H 3175 4350 50  0001 C CNN
	1    3175 4350
	1    0    0    -1  
$EndComp
$Comp
L power:GND #PWR011
U 1 1
P 2325 4500
F 0 "#PWR011" H 2325 4250 50  0001 C CNN
F 1 "GND" H 2330 4327 50  0000 C CNN
F 2 "" H 2325 4500 50  0001 C CNN
F 3 "" H 2325 4500 50  0001 C CNN
	1    2325 4500
	1    0    0    -1  
$EndComp
$Comp
L power:GND #PWR012
U 1 1
P 2750 4500
F 0 "#PWR012" H 2750 4250 50  0001 C CNN
F 1 "GND" H 2755 4327 50  0000 C CNN
F 2 "" H 2750 4500 50  0001 C CNN
F 3 "" H 2750 4500 50  0001 C CNN
	1    2750 4500
	1    0    0    -1  
$EndComp
$Comp
L power:GND #PWR013
U 1 1
P 3175 4500
F 0 "#PWR013" H 3175 4250 50  0001 C CNN
F 1 "GND" H 3180 4327 50  0000 C CNN
F 2 "" H 3175 4500 50  0001 C CNN
F 3 "" H 3175 4500 50  0001 C CNN
	1    3175 4500
	1    0    0    -1  
$EndComp
Wire Wire Line
	2325 4450 2325 4500
Wire Wire Line
	2750 4450 2750 4500
Wire Wire Line
	3175 4450 3175 4500
$Comp
L Mechanical:MountingHole_Pad H4
U 1 1
P 3600 4350
F 0 "H4" H 3700 4399 50  0000 L CNN
F 1 "MountingHole_Pad" V 3475 4025 50  0000 L CNN
F 2 "MountingHole:MountingHole_2.7mm_M2.5_Pad" H 3600 4350 50  0001 C CNN
F 3 "~" H 3600 4350 50  0001 C CNN
	1    3600 4350
	1    0    0    -1  
$EndComp
$Comp
L power:GND #PWR014
U 1 1
P 3600 4500
F 0 "#PWR014" H 3600 4250 50  0001 C CNN
F 1 "GND" H 3605 4327 50  0000 C CNN
F 2 "" H 3600 4500 50  0001 C CNN
F 3 "" H 3600 4500 50  0001 C CNN
	1    3600 4500
	1    0    0    -1  
$EndComp
Wire Wire Line
	3600 4450 3600 4500
Text Notes 7000 4800 0    50   ~ 0
Ref RS: 223-2293
Text Notes 5875 3450 0    50   ~ 0
Ref RS: 125-1192
$EndSCHEMATC
